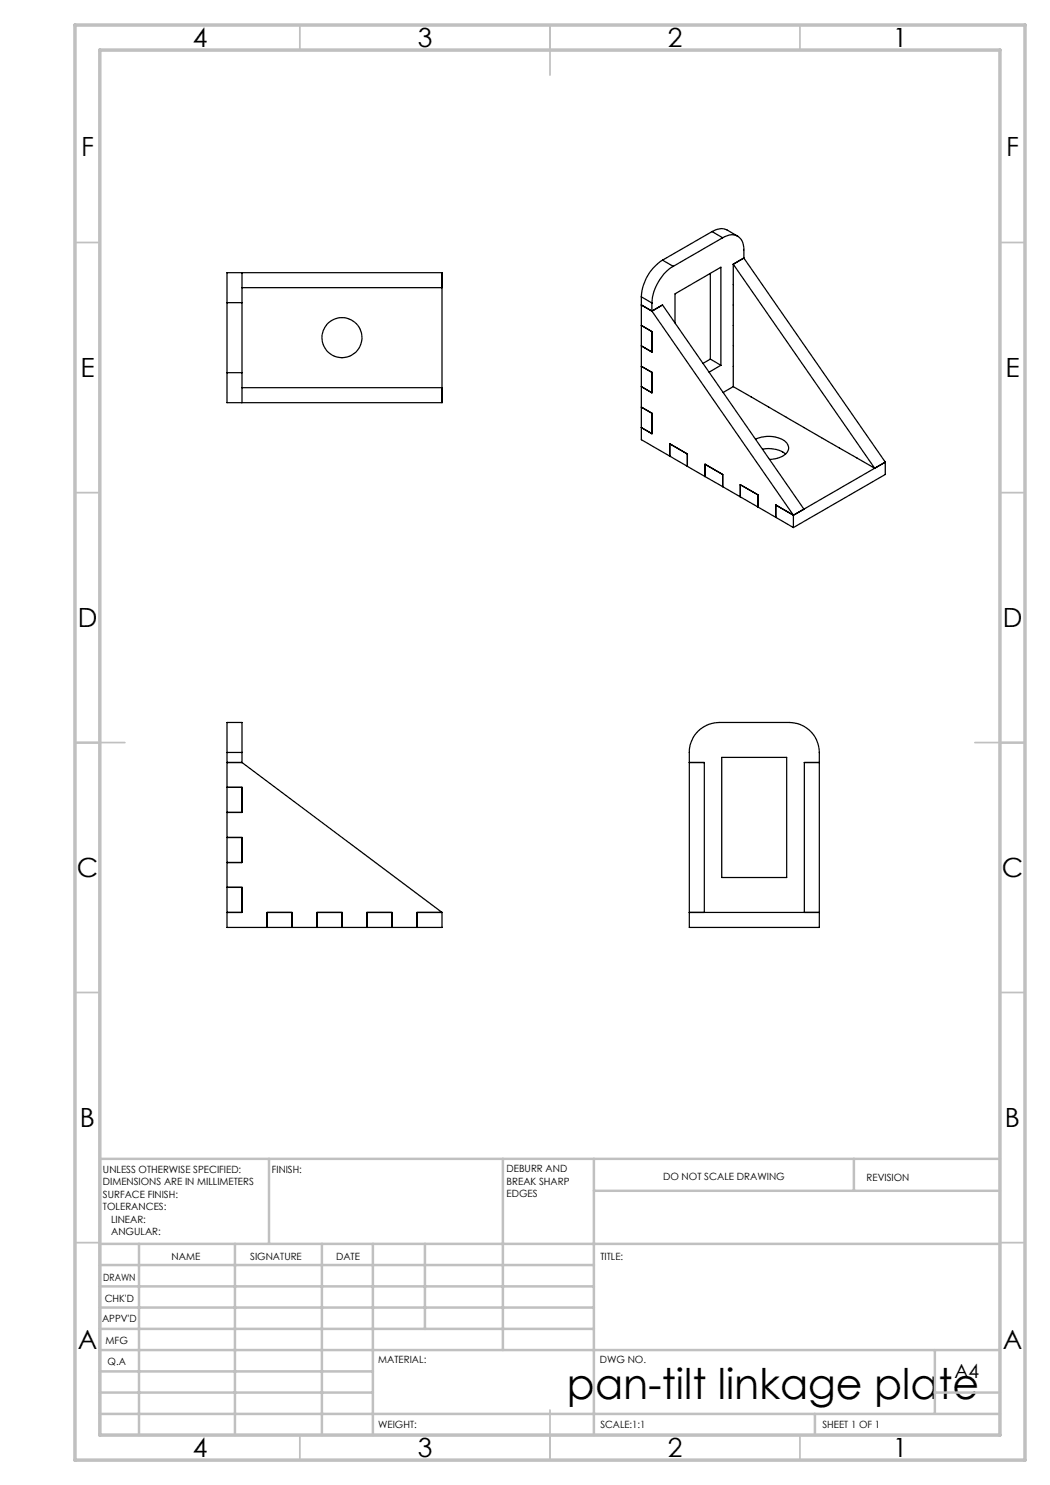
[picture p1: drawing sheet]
<svg xmlns="http://www.w3.org/2000/svg" width="210mm" height="297mm" viewBox="0 0 210 297" stroke-linecap="round" stroke-linejoin="round" font-family="sans-serif">
<g fill="none" stroke="#c0c0c0" stroke-width=".35">
<path d="M60 5v5M110 5v10M160 5v5M15 48.5h5M200 48.5h5M15 98.5h5M200 98.5h5M15 148.5h10M195 148.5h10M15 198.5h5M200 198.5h5M15 248.5h5"/>
<path d="M200 248.5h5M60 287v5M110 282v10M160 287v5"/>
</g>
<g fill="none" stroke="#c0c0c0" stroke-width=".5">
<path d="M53.8 231.8v17M100.6 231.8v38.2M118.8 231.8v55.2M118.8 238.2h81.2M170.8 231.8v6.4M200 231.8h-180v55.2M20 248.8h180M20 257.3h98.8M20 253h98.8M27.8 248.8v38.2M47 248.8v38.2M64.4 248.8v38.2"/>
<path d="M74.6 248.8v38.2M85 248.8v17M20 265.8h98.8M20 261.5h98.8M20 278.5h54.6M20 274.3h54.6M20 270h180M187 278.5h13M187 270v12.8M20 282.8h180M163 282.8v4.2"/>
</g>
<path d="M15 5h190v287h-190zM20 10h180v277h-180z" fill="none" stroke="#c0c0c0" stroke-width=".7"/>
<g fill="none" stroke="#000" stroke-width=".25">
<path d="M48.4 54.5v6M48.4 57.5h40M128.3 59.4v28.5l12.7 7.4M128.3 59.4l2.1 1.2M132.5 52a9.4 9.4 0 0 0-4.2 7.4M132.5 52l2.2 1.3M134.7 53.3a9.4 9.4 0 0 0-4.3 7.3M142.1 54.7v17.1M142.4 46.3l1-.4a2.43 2.43 0 0 1 2 .1l2.1 1.2M142.4 46.3l2.1 1.3M142.4 46.3l-9.9 5.7M144.5 47.6a2.53 2.53 0 0 1 4.1 .9 7.2 7.2 0 0 1 .2 3.1"/>
<path d="M144.5 47.6l-9.8 5.7M146.6 52.8v24.5M146.6 52.8l28.3 40.9M148.8 51.6l-2.2 1.2M148.8 51.6l28.3 40.8M45.4 60.5v-6h43v26h-43v-6M45.4 60.5v14M45.4 60.5h3M45.4 74.5h3M48.4 74.5v6M48.4 60.5v14M48.4 77.5h40"/>
<path d="M128.3 65.1l2.1 1.2v4.1l-2.1-1.2M128.3 73.3l2.1 1.2v4.1l-2.1-1.3M128.3 61l2.1 1.2M130.4 60.6v1.6M130.4 62.2l28.3 40.8M130.4 62.2l2.1-1.2 28.3 40.8-2.1 1.2M135 64.6v-5.8l9.2-5.4v19.7M142.1 71.8l2.1 1.3M142.1 71.8l-1.5 .9M144.2 73.1l-2.4 1.3M146.6 77.3l28.3 16.4M146.6 77.3l-2 1.2"/>
<path d="M128.3 81.4l2.1 1.3v4l-2.1-1.2M133.9 91.2v-2.4l3.6 2v2.5M141 95.3v-2.5l3.5 2.1v2.4M141 95.3l3.5 2M144.5 97.3l3.6 2.1M148.1 99.4v-2.5l3.5 2.1v2.4M148.1 99.4l3.5 2M151.1 87.8a5.8 5.8 0 0 1 6.2 .8 1.61 1.61 0 0 1-.6 2.6l-1.3 .5-1.5 .2M152.5 89.8a6 6 0 0 1 4.6 1M177.1 92.4l-2.2 1.3M177.1 92.4l-18.4 10.6M177.1 92.4v2.5l-18.4 10.6"/>
<path d="M151.6 101.4l7.1 4.1M158.7 103l-3.5-2v2.5M158.7 103v2.5M45.4 150.5v-6h3v6M45.4 150.5v35h43v-3M45.4 157.5h3v5h-3M45.4 152.5h3M45.4 150.5h3M48.4 150.5v2M48.4 152.5l40 30M137.9 152.5h3v30M139.6 146.3a6.1 6.1 0 0 1 4.3-1.8h14a6 6 0 0 1 6 6v35h-26v-35a6 6 0 0 1 1.7-4.2z"/>
<path d="M144.4 151.5h12.9v24h-12.9zM163.9 152.5h-3v30M45.4 177.5h3v5h-3M45.4 167.5h3v5h-3M53.4 185.5v-3h5v3M63.4 185.5v-3h5v3M73.4 185.5v-3h5v3M88.4 182.5h-5v3M137.9 182.5h26"/>
<circle cx="68.4" cy="67.5" r="4"/>
</g>
<text font-size="8.5" x="113.4" y="279.7">pan-tilt linkage plate</text>
<g font-size="5.3">
<text x="38.5" y="9.5">4</text>
<text x="83.5" y="9.5">3</text>
<text x="133.6" y="9.5">2</text>
<text x="178.6" y="9.5">1</text>
<text x="16.2" y="31.2">F</text>
<text x="201.2" y="31.2">F</text>
<text x="16.1" y="75.5">E</text>
<text x="201.1" y="75.5">E</text>
<text x="15.5" y="125.5">D</text>
<text x="200.5" y="125.5">D</text>
<text x="15.4" y="175.5">C</text>
<text x="200.4" y="175.5">C</text>
<text x="16" y="225.5">B</text>
<text x="201" y="225.5">B</text>
<text x="15.5" y="269.7">A</text>
<text x="200.5" y="269.7">A</text>
<text x="38.5" y="291.5">4</text>
<text x="83.5" y="291.5">3</text>
<text x="133.6" y="291.5">2</text>
<text x="178.6" y="291.5">1</text>
</g>
<text font-size="3.9" x="190.9" y="275.5">A4</text>
<g font-size="2">
<text x="20.6" y="234.6">UNLESS OTHERWISE SPECIFIED:</text>
<text x="20.6" y="237.1">DIMENSIONS ARE IN MILLIMETERS</text>
<text x="20.6" y="239.6">SURFACE FINISH:</text>
<text x="54.4" y="234.6">FINISH:</text>
<text x="101.3" y="234.5">DEBURR AND</text>
<text x="101.3" y="237">BREAK SHARP</text>
<text x="101.3" y="239.5">EDGES</text>
<text x="132.6" y="236">DO NOT SCALE DRAWING</text>
<text x="173.3" y="236.2">REVISION</text>
<text x="20.6" y="242.1">TOLERANCES:</text>
<text x="22.2" y="244.6">LINEAR:</text>
<text x="22.2" y="247.1">ANGULAR:</text>
<text x="34.3" y="252">NAME</text>
<text x="50" y="251.9">SIGNATURE</text>
<text x="67.2" y="251.9">DATE</text>
<text x="120.1" y="251.9">TITLE:</text>
<text x="20.6" y="256.1">DRAWN</text>
<text x="20.9" y="260.3">CHK'D</text>
<text x="20.4" y="264.4">APPV'D</text>
<text x="21.1" y="268.8">MFG</text>
<text x="21.5" y="273">Q.A</text>
<text x="75.6" y="272.5">MATERIAL:</text>
<text x="120" y="272.5">DWG NO.</text>
<text x="75.6" y="285.5">WEIGHT:</text>
<text x="120.1" y="285.6">SCALE:1:1</text>
<text x="164.5" y="285.6">SHEET 1 OF 1</text>
</g>
</svg>
